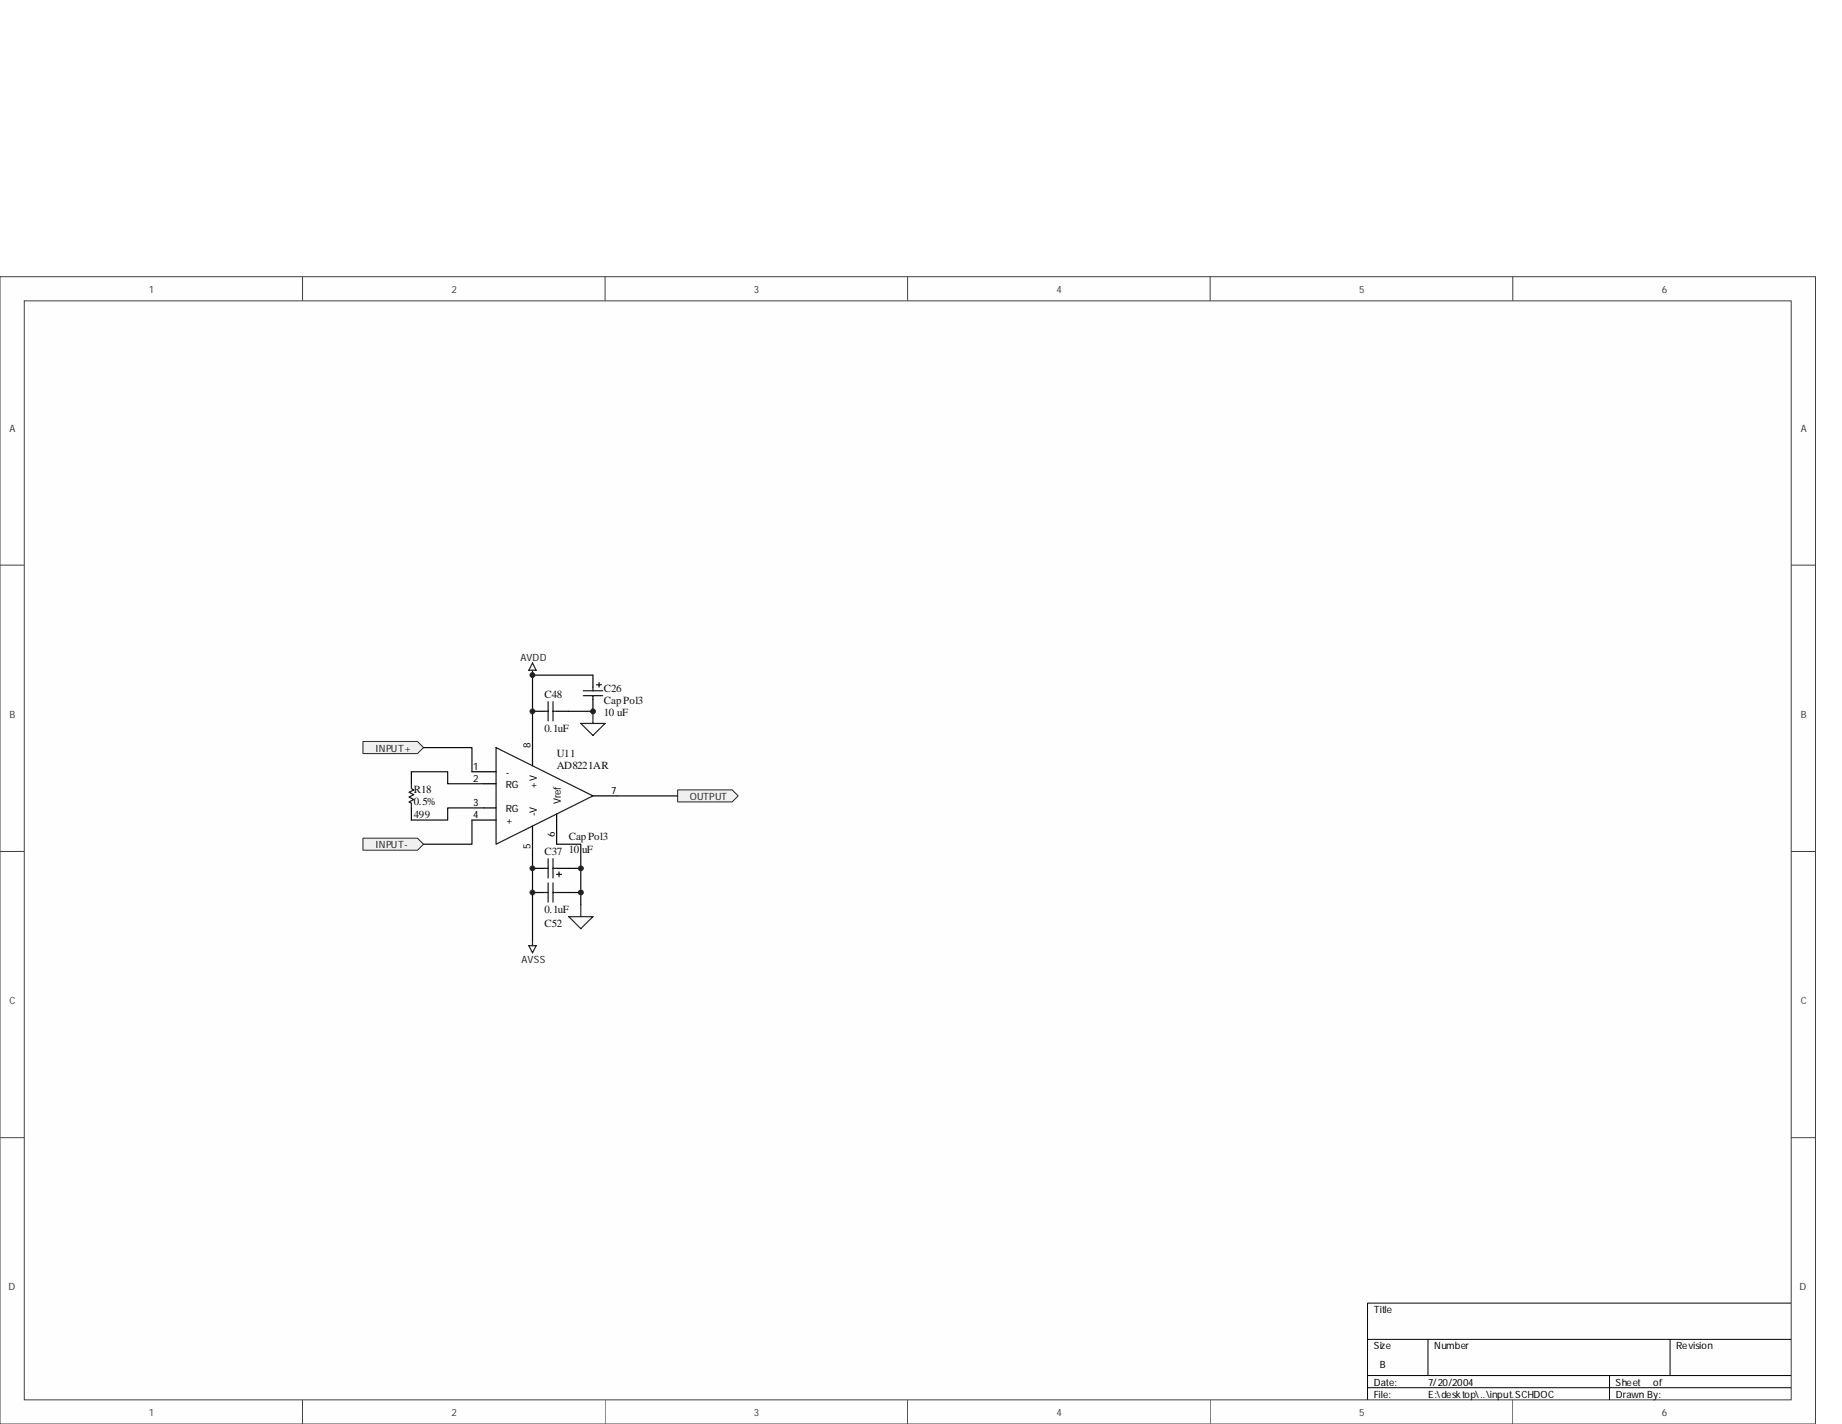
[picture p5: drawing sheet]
<svg xmlns="http://www.w3.org/2000/svg" width="279mm" height="216mm" viewBox="0 0 279 216" stroke-linecap="round" stroke-linejoin="round" font-family="sans-serif">
<path d="M0 42h275.4v173.9h-275.4z" fill="#fefefe"/>
<path d="M0 42h275.4v173.9h-275.4z" fill="none" stroke="#404040" stroke-width=".15"/>
<path d="M3.7 45.6h268v166.6h-268z" fill="#fefefe"/>
<g fill="none" stroke="#404040" stroke-width=".15">
<path d="M3.7 45.6h268v166.6h-268zM45.9 41.9v3.7M91.8 41.9v3.7M137.7 41.9v3.7M183.6 41.9v3.7M229.5 41.9v3.7M0 85.7h3.7M271.7 85.7h3.7M0 129.1h3.7M271.7 129.1h3.7M0 172.5h3.7M271.7 172.5h3.7"/>
<path d="M45.9 212.2v3.7M91.8 212.2v3.7M137.7 212.2v3.7M183.6 212.2v3.7M229.5 212.2v3.7"/>
</g>
<path d="M271.7 197.6h-64.3v14.6M207.4 203.1h64.3M207.4 208.6h64.3M207.4 210.4h64.3M216.6 203.1v5.5M244.1 208.6v3.6M253.3 203.1v5.5" fill="none" stroke="#000" stroke-width=".15"/>
<path d="M62.4 118.8v.8l.4 .2-.8 .3 .8 .4-.8 .3 .8 .4-.8 .4 .4 .2v.7M75.2 113.3l14.7 7.4-14.7 7.3z" fill="none" stroke="#1c1c1c" stroke-width=".18"/>
<path d="M62.4 117v1.8M71.6 117h3.6M73.4 118.8h1.8M80.8 111.5v4.6M62.4 122.5v1.8M71.6 124.3h3.6M73.4 122.5h1.8M80.8 125.2v4.6M84.4 123.4v4.6M89.9 120.7h3.7" fill="none" stroke="#000" stroke-width=".18"/>
<path d="M62.4 117h5.5v1.8h5.5M73.4 122.5h-5.5v1.8h-5.5" fill="none" stroke="#0e0e0e" stroke-width=".18"/>
<g fill="#f0f0f0" stroke="#262626" stroke-width=".15">
<path d="M55.1 112.4h8.2l.9 .9-.9 1h-8.2z" fill-rule="evenodd"/>
<path d="M55.1 127.1h8.2l.9 .9-.9 .9h-8.2z" fill-rule="evenodd"/>
</g>
<path d="M64.2 113.3h7.4v3.7M80.8 102.4v9.1M86.3 107.8h3.6M71.6 124.3v3.7h-7.4M80.8 129.8v12.8M86.3 135.3h1.8v1.8" fill="none" stroke="#0e0e0e" stroke-width=".18"/>
<path d="M80.8 107.8h1.8M84.4 107.8h1.9M80.8 135.3h1.8M84.4 135.3h1.9" fill="none" stroke="#000" stroke-width=".18"/>
<path d="M82.6 107.8h.5M83.1 106.4v2.9M83.9 106.4v2.9M83.9 107.8h.5M82.6 135.3h.5M83.1 133.9v2.9M83.9 133.9v2.9M83.9 135.3h.5" fill="none" stroke="#1c1c1c" stroke-width=".18"/>
<path d="M80.8 100.5l.5 1.1h-1.1zM80.8 101.6v.8M88.1 109.7h3.7l-1.9 1.8zM89.9 107.8v1.9M86.3 139h3.6l-1.8 1.8zM88.1 137.1v1.9M80.2 143.4h1.1l-.5 1.1zM80.8 142.6v.8" fill="none" stroke="#262626" stroke-width=".18"/>
<path d="M102.8 119.8h8.3l.9 .9-.9 .9h-8.3z" fill-rule="evenodd" fill="#f0f0f0" stroke="#262626" stroke-width=".15"/>
<path d="M80.8 102.4h9.1M84.4 128h3.7v7.3M86.3 131.7h1.8M93.6 120.7h9.2" fill="none" stroke="#0e0e0e" stroke-width=".18"/>
<g fill="#262626" stroke="#262626" stroke-width=".15">
<circle cx="88.1" cy="135.3" r=".37"/>
<circle cx="80.8" cy="102.4" r=".37"/>
<circle cx="80.8" cy="135.3" r=".36"/>
<circle cx="80.8" cy="131.7" r=".36"/>
<circle cx="88.1" cy="131.7" r=".37"/>
<circle cx="89.9" cy="107.9" r=".37"/>
<circle cx="80.8" cy="107.9" r=".37"/>
</g>
<path d="M89.9 102.4v1.8M89.9 106v1.8M80.8 131.7h1.8M84.4 131.7h1.9" fill="none" stroke="#000" stroke-width=".18"/>
<path d="M88.5 104.7h2.9M88.5 105.5h2.9M89.9 104.2v.5M89.9 105.5v.5M90.5 103.8h.7M90.9 103.5v.7M82.6 131.7h.5M83.1 130.2v2.9M83.9 130.2v2.9M83.9 131.7h.5M84.4 132.6h.8M84.8 132.2v.7" fill="none" stroke="#1c1c1c" stroke-width=".18"/>
<g font-size="1.7" fill="#0e0e0e">
<text x="82.6" y="105.8">C48</text>
<text x="91.6" y="106.7">Cap Pol3</text>
<text x="91.6" y="104.9">C26</text>
<text x="82.6" y="111">0.1uF</text>
<text x="91.6" y="108.6">10 uF</text>
<text x="84.5" y="116.6">AD8221AR</text>
<text x="84.5" y="114.8">U11</text>
<text x="62.8" y="124">499</text>
<text x="62.8" y="122.1">0.5%</text>
<text x="62.8" y="120.3">R18</text>
<text x="82.6" y="129.6">C37</text>
<text x="86.3" y="129.3">10 uF</text>
<text x="86.3" y="127.4">Cap Pol3</text>
<text x="82.6" y="138.4">0.1uF</text>
<text x="82.6" y="140.6">C52</text>
</g>
<g font-size="1.5" fill="#404040">
<text x="22.6" y="44.4">1</text>
<text x="68.5" y="44.4">2</text>
<text x="114.4" y="44.4">3</text>
<text x="160.3" y="44.4">4</text>
<text x="206.2" y="44.4">5</text>
<text x="252.1" y="44.4">6</text>
<text x="1.5" y="65.4">A</text>
<text x="273.2" y="65.4">A</text>
<text x="1.5" y="108.8">B</text>
<text x="273.2" y="108.8">B</text>
<text x="1.5" y="152.2">C</text>
<text x="273.2" y="152.2">C</text>
<text x="1.3" y="195.6">D</text>
<text x="273" y="195.6">D</text>
<text x="22.6" y="214.7">1</text>
<text x="68.5" y="214.7">2</text>
<text x="114.4" y="214.7">3</text>
<text x="160.3" y="214.7">4</text>
<text x="206.2" y="214.7">5</text>
<text x="252.1" y="214.7">6</text>
</g>
<g font-size="1.5" fill="#262626">
<text x="78.9" y="100.2">AVDD</text>
<text x="56.9" y="114">INPUT+</text>
<text x="104.6" y="121.3">OUTPUT</text>
<text x="56.9" y="128.6">INPUT-</text>
<text x="79.1" y="146">AVSS</text>
</g>
<g font-size="1.5">
<text x="80.5" y="113.3" transform="rotate(-90 80.5 113.3)">8</text>
<text x="71.8" y="116.7">1</text>
<text x="71.8" y="118.5">2</text>
<text x="76.7" y="117.6">-</text>
<text x="76.7" y="119.5">RG</text>
<text x="81.4" y="119.6" transform="rotate(-90 81.4 119.6)">+V</text>
<text x="71.8" y="124">4</text>
<text x="71.8" y="122.2">3</text>
<text x="76.7" y="124.9">+</text>
<text x="76.7" y="123.1">RG</text>
<text x="81.4" y="123.8" transform="rotate(-90 81.4 123.8)">-V</text>
<text x="85.1" y="122" transform="rotate(-90 85.1 122)">Vref</text>
<text x="92.7" y="120.4">7</text>
<text x="80.5" y="128.7" transform="rotate(-90 80.5 128.7)">5</text>
<text x="84.2" y="126.9" transform="rotate(-90 84.2 126.9)">6</text>
<text x="208.4" y="199.1">Title</text>
<text x="208.4" y="204.6">Size</text>
<text x="209.3" y="207.3">B</text>
<text x="217.5" y="204.6">Number</text>
<text x="254.3" y="204.6">Revision</text>
<text x="208.4" y="210.1">Date:</text>
<text x="208.4" y="211.9">File:</text>
<text x="216.6" y="210.1">7/20/2004</text>
<text x="216.6" y="211.9">E:\desktop\..\input.SCHDOC</text>
<text x="245.1" y="210.1">Sheet</text>
<text x="245.1" y="211.9">Drawn By:</text>
<text x="250.8" y="210.1">of</text>
</g>
</svg>
